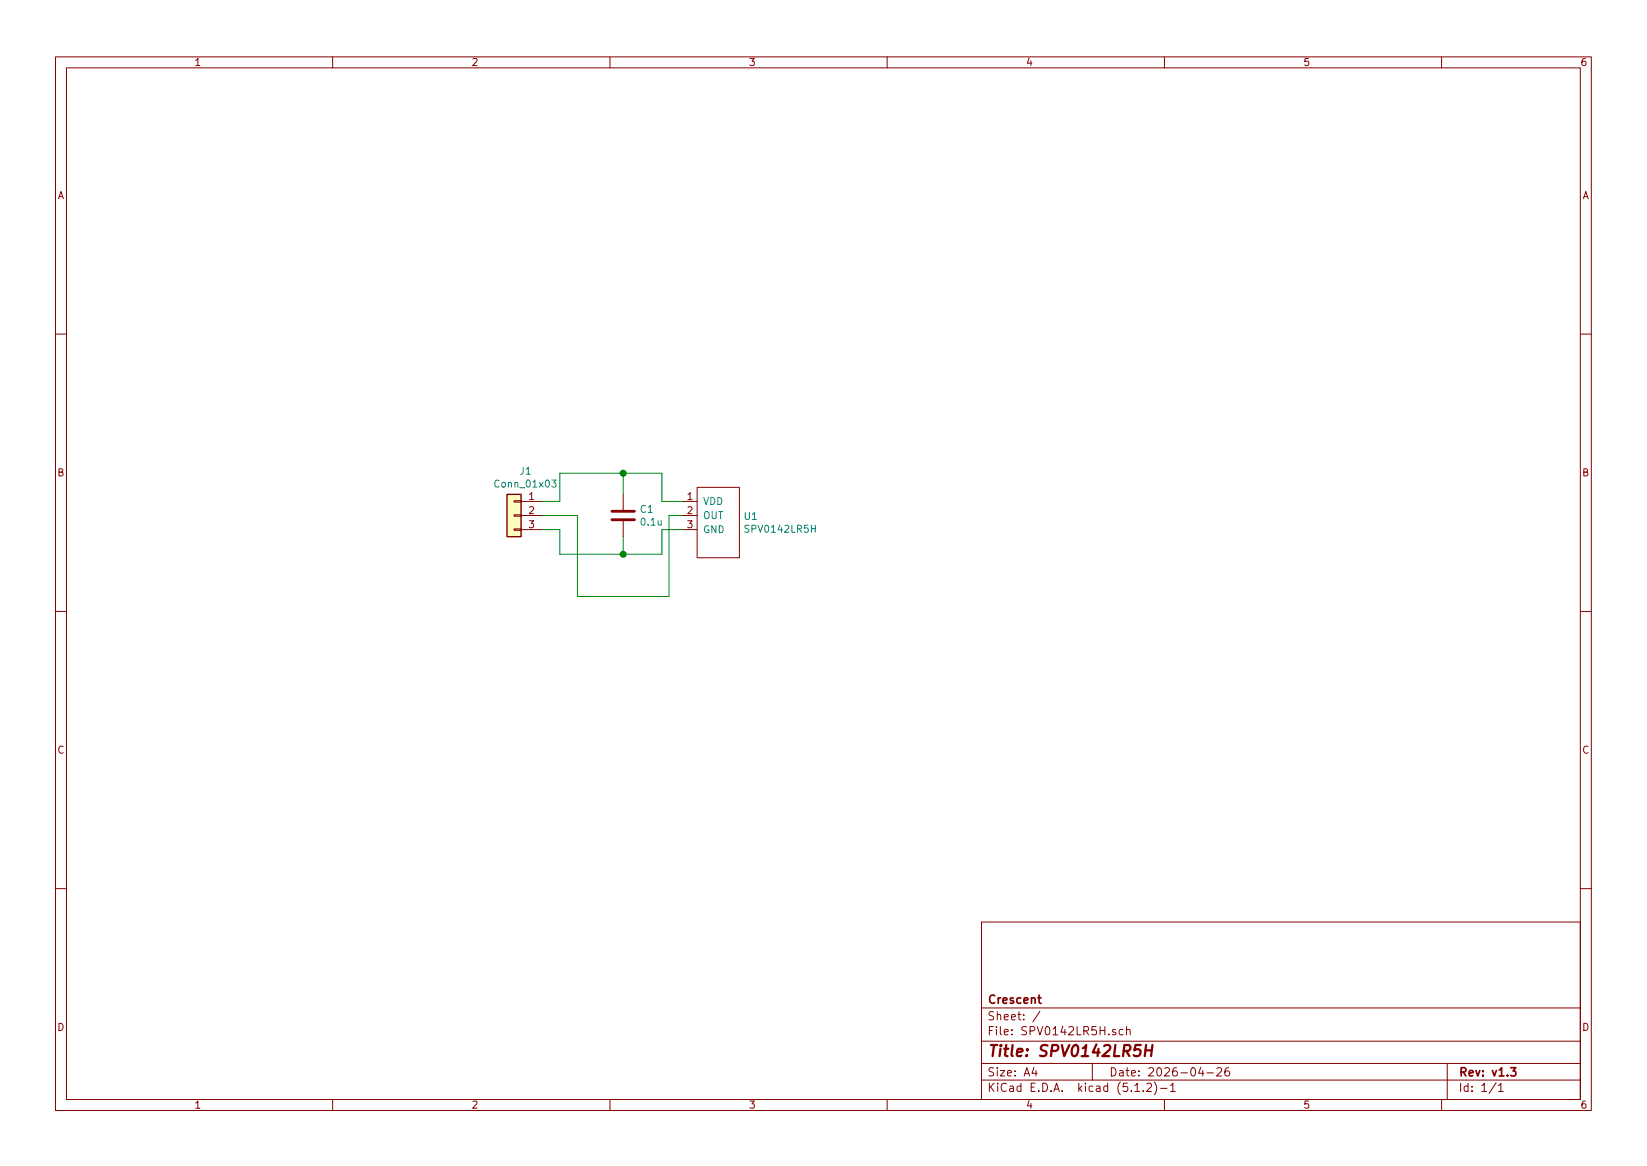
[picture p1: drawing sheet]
EESchema Schematic File Version 4
LIBS:SPV0142LR5H-cache
EELAYER 29 0
EELAYER END
$Descr A4 11693 8268
encoding utf-8
Sheet 1 1
Title "SPV0142LR5H"
Date "2026-04-26"
Rev "v1.3"
Comp "Crescent"
Comment1 ""
Comment2 ""
Comment3 ""
Comment4 ""
$EndDescr
$Comp
L SPV0142LR5H:SPV0142LR5H U1
U 1 1
P 4950 3450
F 0 "U1" H 5278 3246 50  0000 L CNN
F 1 "SPV0142LR5H" H 5278 3155 50  0000 L CNN
F 2 "SPV0142LR5H:SPV0142LR5H" H 4950 3450 50  0001 C CNN
F 3 "" H 4950 3450 50  0001 C CNN
	1    4950 3450
	1    0    0    -1  
$EndComp
$Comp
L Device:C C1
U 1 1
P 4425 3650
F 0 "C1" H 4540 3696 50  0000 L CNN
F 1 "0.1u" H 4540 3605 50  0000 L CNN
F 2 "Capacitor_SMD:C_1206_3216Metric" H 4463 3500 50  0001 C CNN
F 3 "~" H 4425 3650 50  0001 C CNN
	1    4425 3650
	1    0    0    -1  
$EndComp
$Comp
L Connector_Generic:Conn_01x03 J1
U 1 1
P 3650 3650
F 0 "J1" H 3568 3967 50  0000 C CNN
F 1 "Conn_01x03" H 3568 3876 50  0000 C CNN
F 2 "Connector_PinHeader_2.54mm:PinHeader_1x03_P2.54mm_Vertical" H 3650 3650 50  0001 C CNN
F 3 "~" H 3650 3650 50  0001 C CNN
	1    3650 3650
	-1   0    0    -1  
$EndComp
Wire Wire Line
	4850 3750 4700 3750
Wire Wire Line
	4700 3750 4700 3925
Wire Wire Line
	4700 3925 4425 3925
Wire Wire Line
	3975 3925 3975 3750
Wire Wire Line
	3975 3750 3850 3750
Wire Wire Line
	4425 3800 4425 3925
Connection ~ 4425 3925
Wire Wire Line
	4425 3925 3975 3925
Wire Wire Line
	3850 3550 3975 3550
Wire Wire Line
	3975 3550 3975 3350
Wire Wire Line
	3975 3350 4425 3350
Wire Wire Line
	4700 3350 4700 3550
Wire Wire Line
	4700 3550 4850 3550
Wire Wire Line
	4425 3500 4425 3350
Connection ~ 4425 3350
Wire Wire Line
	4425 3350 4700 3350
Wire Wire Line
	3850 3650 4100 3650
Wire Wire Line
	4100 3650 4100 4225
Wire Wire Line
	4100 4225 4750 4225
Wire Wire Line
	4750 4225 4750 3650
Wire Wire Line
	4750 3650 4850 3650
$EndSCHEMATC
